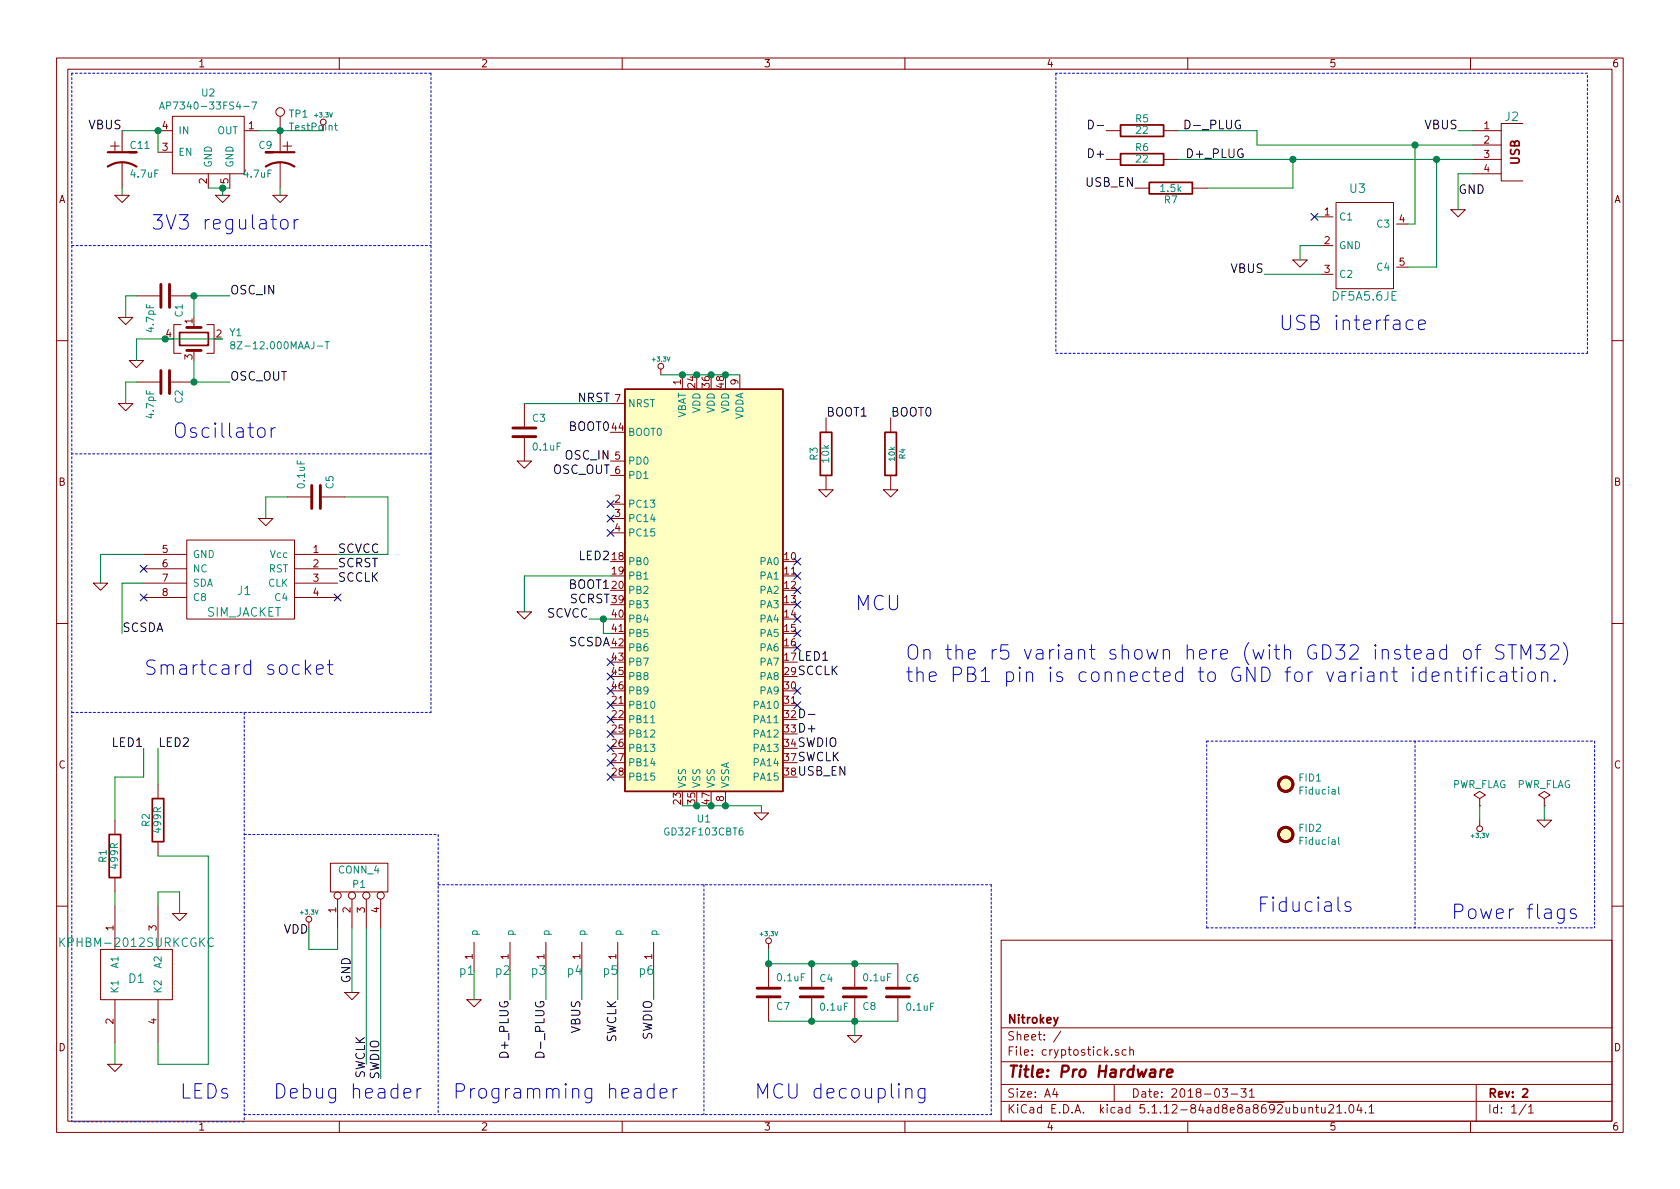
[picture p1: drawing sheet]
EESchema Schematic File Version 4
EELAYER 30 0
EELAYER END
$Descr A4 11693 8268
encoding utf-8
Sheet 1 1
Title "Pro Hardware"
Date "2018-03-31"
Rev "2"
Comp "Nitrokey"
Comment1 ""
Comment2 ""
Comment3 ""
Comment4 ""
$EndDescr
$Comp
L cryptostick-rescue:R-RESCUE-cryptostick R3
U 1 1
P 5750 3150
F 0 "R3" V 5830 3150 50  0000 C CNN
F 1 "10k" V 5750 3150 50  0000 C CNN
F 2 "Resistor_SMD:R_0402_1005Metric" H 5750 3150 60  0001 C CNN
F 3 "" H 5750 3150 60  0001 C CNN
	1    5750 3150
	-1   0    0    1   
$EndComp
$Comp
L cryptostick-rescue:GND-RESCUE-cryptostick #PWR01
U 1 1
P 1850 3600
F 0 "#PWR01" H 1850 3600 30  0001 C CNN
F 1 "GND" H 1850 3530 30  0001 C CNN
F 2 "" H 1850 3600 60  0001 C CNN
F 3 "" H 1850 3600 60  0001 C CNN
	1    1850 3600
	1    0    0    -1  
$EndComp
$Comp
L cryptostick-rescue:C-RESCUE-cryptostick C5
U 1 1
P 2200 3450
F 0 "C5" H 2250 3550 50  0000 L CNN
F 1 "0.1uF" H 2250 3350 50  0000 L CNN
F 2 "Capacitor_SMD:C_0402_1005Metric" H 2200 3450 60  0001 C CNN
F 3 "" H 2200 3450 60  0001 C CNN
	1    2200 3450
	0    1    -1   0   
$EndComp
$Comp
L cryptostick-rescue:GND-RESCUE-cryptostick #PWR02
U 1 1
P 700 4050
F 0 "#PWR02" H 700 4050 30  0001 C CNN
F 1 "GND" H 700 3980 30  0001 C CNN
F 2 "" H 700 4050 60  0001 C CNN
F 3 "" H 700 4050 60  0001 C CNN
	1    700  4050
	1    0    0    -1  
$EndComp
$Comp
L cryptostick-rescue:GND-RESCUE-cryptostick #PWR03
U 1 1
P 800 7400
F 0 "#PWR03" H 800 7400 30  0001 C CNN
F 1 "GND" H 800 7330 30  0001 C CNN
F 2 "" H 800 7400 60  0001 C CNN
F 3 "" H 800 7400 60  0001 C CNN
	1    800  7400
	1    0    0    -1  
$EndComp
$Comp
L cryptostick-rescue:R-RESCUE-cryptostick R2
U 1 1
P 1100 5700
F 0 "R2" V 1180 5700 50  0000 C CNN
F 1 "499R" V 1100 5700 50  0000 C CNN
F 2 "Resistor_SMD:R_0402_1005Metric" H 1100 5700 60  0001 C CNN
F 3 "" H 1100 5700 60  0001 C CNN
	1    1100 5700
	-1   0    0    1   
$EndComp
$Comp
L cryptostick-rescue:DUAL_LED D1
U 1 1
P 950 6800
F 0 "D1" H 950 6800 60  0000 C CNN
F 1 "KPHBM-2012SURKCGKC" H 950 7050 60  0000 C CNN
F 2 "KPHBM-2012SURKCGKC" H 950 6800 60  0001 C CNN
F 3 "" H 950 6800 60  0001 C CNN
	1    950  6800
	1    0    0    -1  
$EndComp
$Comp
L cryptostick-rescue:CONN_4 P1
U 1 1
P 2500 6100
F 0 "P1" V 2450 6100 50  0000 C CNN
F 1 "CONN_4" V 2550 6100 50  0000 C CNN
F 2 "SIL-2-2-drilled-offset" H 2500 6100 60  0001 C CNN
F 3 "" H 2500 6100 60  0001 C CNN
	1    2500 6100
	0    -1   -1   0   
$EndComp
$Comp
L cryptostick-rescue:GND-RESCUE-cryptostick #PWR04
U 1 1
P 2450 6900
F 0 "#PWR04" H 2450 6900 30  0001 C CNN
F 1 "GND" H 2450 6830 30  0001 C CNN
F 2 "" H 2450 6900 60  0001 C CNN
F 3 "" H 2450 6900 60  0001 C CNN
	1    2450 6900
	1    0    0    -1  
$EndComp
$Comp
L cryptostick-rescue:+3,3V #PWR05
U 1 1
P 2150 6450
F 0 "#PWR05" H 2150 6410 30  0001 C CNN
F 1 "+3,3V" H 2150 6560 30  0000 C CNN
F 2 "" H 2150 6450 60  0001 C CNN
F 3 "" H 2150 6450 60  0001 C CNN
	1    2150 6450
	1    0    0    -1  
$EndComp
$Comp
L cryptostick-rescue:GND-RESCUE-cryptostick #PWR06
U 1 1
P 950 2500
F 0 "#PWR06" H 950 2500 30  0001 C CNN
F 1 "GND" H 950 2430 30  0001 C CNN
F 2 "" H 950 2500 60  0001 C CNN
F 3 "" H 950 2500 60  0001 C CNN
	1    950  2500
	1    0    0    -1  
$EndComp
Text Label 1000 5200 2    60   ~ 0
LED1
Text Label 7700 1100 2    60   ~ 0
D+
Text Label 7700 900  2    60   ~ 0
D-
Text Label 1600 2650 0    60   ~ 0
OSC_OUT
Text Label 1600 2050 0    60   ~ 0
OSC_IN
Text Label 10150 900  2    60   ~ 0
VBUS
$Comp
L cryptostick-rescue:USB_2 J2
U 1 1
P 10450 1050
F 0 "J2" H 10375 1300 60  0000 C CNN
F 1 "USB_A" H 10500 750 60  0001 C CNN
F 2 "USB-A-PLUG" H 10450 1050 60  0001 C CNN
F 3 "" H 10450 1050 60  0001 C CNN
F 4 "VCC" H 10775 1200 50  0001 C CNN "VCC"
F 5 "D+" H 10750 1100 50  0001 C CNN "Data+"
F 6 "D-" H 10750 1000 50  0001 C CNN "Data-"
F 7 "GND" H 10775 900 50  0001 C CNN "Ground"
	1    10450 1050
	-1   0    0    -1  
$EndComp
Text Label 10150 1350 0    60   ~ 0
GND
Text Label 2150 6500 2    60   ~ 0
VDD
Text Label 2450 6650 3    60   ~ 0
GND
Text Label 2650 7225 3    60   ~ 0
SWDIO
Text Label 2550 7200 3    60   ~ 0
SWCLK
$Comp
L cryptostick-rescue:CP1-RESCUE-cryptostick C11
U 1 1
P 850 1100
F 0 "C11" H 900 1200 50  0000 L CNN
F 1 "4.7uF" H 900 1000 50  0000 L CNN
F 2 "Capacitor_SMD:C_0402_1005Metric" H 850 1100 60  0001 C CNN
F 3 "" H 850 1100 60  0001 C CNN
	1    850  1100
	1    0    0    -1  
$EndComp
$Comp
L cryptostick-rescue:CP1-RESCUE-cryptostick C9
U 1 1
P 1950 1100
F 0 "C9" H 2000 1200 50  0000 L CNN
F 1 "4.7uF" H 2000 1000 50  0000 L CNN
F 2 "Capacitor_SMD:C_0402_1005Metric" H 1950 1100 60  0001 C CNN
F 3 "" H 1950 1100 60  0001 C CNN
	1    1950 1100
	-1   0    0    -1  
$EndComp
$Comp
L cryptostick-rescue:GND-RESCUE-cryptostick #PWR07
U 1 1
P 1250 6350
F 0 "#PWR07" H 1250 6350 30  0001 C CNN
F 1 "GND" H 1250 6280 30  0001 C CNN
F 2 "" H 1250 6350 60  0001 C CNN
F 3 "" H 1250 6350 60  0001 C CNN
	1    1250 6350
	1    0    0    -1  
$EndComp
$Comp
L cryptostick-rescue:R-RESCUE-cryptostick R1
U 1 1
P 800 5950
F 0 "R1" V 880 5950 50  0000 C CNN
F 1 "499R" V 800 5950 50  0000 C CNN
F 2 "Resistor_SMD:R_0402_1005Metric" H 800 5950 60  0001 C CNN
F 3 "" H 800 5950 60  0001 C CNN
	1    800  5950
	-1   0    0    1   
$EndComp
$Comp
L cryptostick-rescue:GND-RESCUE-cryptostick #PWR08
U 1 1
P 5750 3400
F 0 "#PWR08" H 5750 3400 30  0001 C CNN
F 1 "GND" H 5750 3330 30  0001 C CNN
F 2 "" H 5750 3400 60  0001 C CNN
F 3 "" H 5750 3400 60  0001 C CNN
	1    5750 3400
	1    0    0    -1  
$EndComp
$Comp
L cryptostick-rescue:C-RESCUE-cryptostick C3
U 1 1
P 3650 3000
F 0 "C3" H 3700 3100 50  0000 L CNN
F 1 "0.1uF" H 3700 2900 50  0000 L CNN
F 2 "Capacitor_SMD:C_0402_1005Metric" H 3650 3000 60  0001 C CNN
F 3 "" H 3650 3000 60  0001 C CNN
	1    3650 3000
	1    0    0    -1  
$EndComp
$Comp
L cryptostick-rescue:C-RESCUE-cryptostick C7
U 1 1
P 5350 6900
F 0 "C7" H 5400 7000 50  0000 L CNN
F 1 "0.1uF" H 5400 6800 50  0000 L CNN
F 2 "Capacitor_SMD:C_0402_1005Metric" H 5350 6900 60  0001 C CNN
F 3 "" H 5350 6900 60  0001 C CNN
	1    5350 6900
	1    0    0    1   
$EndComp
$Comp
L cryptostick-rescue:C-RESCUE-cryptostick C4
U 1 1
P 5650 6900
F 0 "C4" H 5700 7000 50  0000 L CNN
F 1 "0.1uF" H 5700 6800 50  0000 L CNN
F 2 "Capacitor_SMD:C_0402_1005Metric" H 5650 6900 60  0001 C CNN
F 3 "" H 5650 6900 60  0001 C CNN
	1    5650 6900
	1    0    0    -1  
$EndComp
$Comp
L cryptostick-rescue:C-RESCUE-cryptostick C6
U 1 1
P 6250 6900
F 0 "C6" H 6300 7000 50  0000 L CNN
F 1 "0.1uF" H 6300 6800 50  0000 L CNN
F 2 "Capacitor_SMD:C_0402_1005Metric" H 6250 6900 60  0001 C CNN
F 3 "" H 6250 6900 60  0001 C CNN
	1    6250 6900
	1    0    0    -1  
$EndComp
$Comp
L cryptostick-rescue:C-RESCUE-cryptostick C8
U 1 1
P 5950 6900
F 0 "C8" H 6000 7000 50  0000 L CNN
F 1 "0.1uF" H 6000 6800 50  0000 L CNN
F 2 "Capacitor_SMD:C_0402_1005Metric" H 5950 6900 60  0001 C CNN
F 3 "" H 5950 6900 60  0001 C CNN
	1    5950 6900
	1    0    0    1   
$EndComp
$Comp
L cryptostick-rescue:+3,3V #PWR019
U 1 1
P 2250 900
F 0 "#PWR019" H 2250 860 30  0001 C CNN
F 1 "+3,3V" H 2250 1010 30  0000 C CNN
F 2 "" H 2250 900 60  0001 C CNN
F 3 "" H 2250 900 60  0001 C CNN
	1    2250 900 
	1    0    0    -1  
$EndComp
$Comp
L cryptostick-rescue:GND-RESCUE-cryptostick #PWR020
U 1 1
P 1550 1350
F 0 "#PWR020" H 1550 1350 30  0001 C CNN
F 1 "GND" H 1550 1280 30  0001 C CNN
F 2 "" H 1550 1350 60  0001 C CNN
F 3 "" H 1550 1350 60  0001 C CNN
	1    1550 1350
	1    0    0    -1  
$EndComp
$Comp
L cryptostick-rescue:GND-RESCUE-cryptostick #PWR022
U 1 1
P 850 1350
F 0 "#PWR022" H 850 1350 30  0001 C CNN
F 1 "GND" H 850 1280 30  0001 C CNN
F 2 "" H 850 1350 60  0001 C CNN
F 3 "" H 850 1350 60  0001 C CNN
	1    850  1350
	1    0    0    -1  
$EndComp
$Comp
L cryptostick-rescue:GND-RESCUE-cryptostick #PWR023
U 1 1
P 875 2800
F 0 "#PWR023" H 875 2800 30  0001 C CNN
F 1 "GND" H 875 2730 30  0001 C CNN
F 2 "" H 875 2800 60  0001 C CNN
F 3 "" H 875 2800 60  0001 C CNN
	1    875  2800
	1    0    0    -1  
$EndComp
$Comp
L cryptostick-rescue:GND-RESCUE-cryptostick #PWR024
U 1 1
P 875 2200
F 0 "#PWR024" H 875 2200 30  0001 C CNN
F 1 "GND" H 875 2130 30  0001 C CNN
F 2 "" H 875 2200 60  0001 C CNN
F 3 "" H 875 2200 60  0001 C CNN
	1    875  2200
	1    0    0    -1  
$EndComp
$Comp
L cryptostick-rescue:C-RESCUE-cryptostick C2
U 1 1
P 1150 2650
F 0 "C2" H 1200 2750 50  0000 L CNN
F 1 "4.7pF" H 1200 2550 50  0000 L CNN
F 2 "Capacitor_SMD:C_0402_1005Metric" H 1150 2650 60  0001 C CNN
F 3 "" H 1150 2650 60  0001 C CNN
	1    1150 2650
	0    1    1    0   
$EndComp
$Comp
L cryptostick-rescue:C-RESCUE-cryptostick C1
U 1 1
P 1150 2050
F 0 "C1" H 1200 2150 50  0000 L CNN
F 1 "4.7pF" H 1200 1950 50  0000 L CNN
F 2 "Capacitor_SMD:C_0402_1005Metric" H 1150 2050 60  0001 C CNN
F 3 "" H 1150 2050 60  0001 C CNN
	1    1150 2050
	0    1    1    0   
$EndComp
$Comp
L cryptostick-rescue:GND-RESCUE-cryptostick #PWR025
U 1 1
P 10150 1450
F 0 "#PWR025" H 10150 1450 30  0001 C CNN
F 1 "GND" H 10150 1380 30  0001 C CNN
F 2 "" H 10150 1450 60  0001 C CNN
F 3 "" H 10150 1450 60  0001 C CNN
	1    10150 1450
	1    0    0    -1  
$EndComp
Text Label 2350 3950 0    60   ~ 0
SCRST
Text Label 2350 4050 0    60   ~ 0
SCCLK
Text Label 850  4400 0    60   ~ 0
SCSDA
Text Label 2350 3850 0    60   ~ 0
SCVCC
Text Label 6200 2900 0    60   ~ 0
BOOT0
$Comp
L cryptostick-rescue:R-RESCUE-cryptostick R4
U 1 1
P 6200 3150
F 0 "R4" V 6280 3150 40  0000 C CNN
F 1 "10k" V 6207 3151 40  0000 C CNN
F 2 "Resistor_SMD:R_0402_1005Metric" V 6130 3150 30  0001 C CNN
F 3 "~" H 6200 3150 30  0000 C CNN
	1    6200 3150
	1    0    0    1   
$EndComp
NoConn ~ 1000 3950
NoConn ~ 1000 4150
NoConn ~ 2350 4150
$Comp
L cryptostick-rescue:SIM_JACKET J1
U 1 1
P 1700 4000
F 0 "J1" H 1700 3900 60  0000 C CNN
F 1 "SIM_JACKET" H 1700 3750 60  0000 C CNN
F 2 "molex 78646-3001" H 1700 4000 60  0001 C CNN
F 3 "" H 1700 4000 60  0001 C CNN
	1    1700 4000
	1    0    0    -1  
$EndComp
$Comp
L cryptostick-rescue:GND-RESCUE-cryptostick #PWR027
U 1 1
P 10750 5700
F 0 "#PWR027" H 10750 5700 30  0001 C CNN
F 1 "GND-RESCUE-cryptostick" H 10750 5630 30  0001 C CNN
F 2 "" H 10750 5700 60  0000 C CNN
F 3 "" H 10750 5700 60  0000 C CNN
	1    10750 5700
	1    0    0    -1  
$EndComp
$Comp
L cryptostick-rescue:+3,3V #PWR028
U 1 1
P 10300 5700
F 0 "#PWR028" H 10300 5660 30  0001 C CNN
F 1 "+3,3V" H 10300 5810 30  0000 C CNN
F 2 "" H 10300 5700 60  0000 C CNN
F 3 "" H 10300 5700 60  0000 C CNN
	1    10300 5700
	1    0    0    1   
$EndComp
$Comp
L cryptostick-rescue:PWR_FLAG #FLG029
U 1 1
P 10750 5600
F 0 "#FLG029" H 10750 5675 50  0001 C CNN
F 1 "PWR_FLAG" H 10750 5750 50  0000 C CNN
F 2 "" H 10750 5600 50  0001 C CNN
F 3 "" H 10750 5600 50  0001 C CNN
	1    10750 5600
	1    0    0    -1  
$EndComp
$Comp
L cryptostick-rescue:PWR_FLAG #FLG030
U 1 1
P 10300 5600
F 0 "#FLG030" H 10300 5675 50  0001 C CNN
F 1 "PWR_FLAG" H 10300 5750 50  0000 C CNN
F 2 "" H 10300 5600 50  0001 C CNN
F 3 "" H 10300 5600 50  0001 C CNN
	1    10300 5600
	1    0    0    -1  
$EndComp
$Comp
L cryptostick-rescue:debug-pin p4
U 1 1
P 4250 6900
F 0 "p4" H 4000 6750 60  0000 C CNN
F 1 "PROG_VCC" H 4350 6650 60  0001 C CNN
F 2 "footprints:Prog_Pad_Circular" H 4250 6900 60  0001 C CNN
F 3 "" H 4250 6900 60  0000 C CNN
	1    4250 6900
	1    0    0    1   
$EndComp
$Comp
L cryptostick-rescue:debug-pin p3
U 1 1
P 4000 6900
F 0 "p3" H 3750 6750 60  0000 C CNN
F 1 "debug-pin" H 4100 6650 60  0001 C CNN
F 2 "footprints:Prog_Pad_Circular" H 4000 6900 60  0001 C CNN
F 3 "" H 4000 6900 60  0000 C CNN
	1    4000 6900
	1    0    0    1   
$EndComp
$Comp
L cryptostick-rescue:debug-pin p2
U 1 1
P 3750 6900
F 0 "p2" H 3500 6750 60  0000 C CNN
F 1 "debug-pin" H 3850 6650 60  0001 C CNN
F 2 "footprints:Prog_Pad_Circular" H 3750 6900 60  0001 C CNN
F 3 "" H 3750 6900 60  0000 C CNN
	1    3750 6900
	1    0    0    1   
$EndComp
$Comp
L cryptostick-rescue:debug-pin p5
U 1 1
P 4500 6900
F 0 "p5" H 4250 6750 60  0000 C CNN
F 1 "debug-pin" H 4600 6650 60  0001 C CNN
F 2 "footprints:Prog_Pad_Circular" H 4500 6900 60  0001 C CNN
F 3 "" H 4500 6900 60  0000 C CNN
	1    4500 6900
	1    0    0    1   
$EndComp
$Comp
L cryptostick-rescue:debug-pin p6
U 1 1
P 4750 6900
F 0 "p6" H 4500 6750 60  0000 C CNN
F 1 "debug-pin" H 4850 6650 60  0001 C CNN
F 2 "footprints:Prog_Pad_Circular" H 4750 6900 60  0001 C CNN
F 3 "" H 4750 6900 60  0000 C CNN
	1    4750 6900
	1    0    0    1   
$EndComp
$Comp
L cryptostick-rescue:debug-pin p1
U 1 1
P 3500 6900
F 0 "p1" H 3250 6750 60  0000 C CNN
F 1 "debug-pin" H 3600 6650 60  0001 C CNN
F 2 "footprints:Prog_Pad_Circular" H 3500 6900 60  0001 C CNN
F 3 "" H 3500 6900 60  0000 C CNN
	1    3500 6900
	1    0    0    1   
$EndComp
Text Label 4050 6950 3    60   ~ 0
VBUS
$Comp
L cryptostick-rescue:GND-RESCUE-cryptostick #PWR031
U 1 1
P 3300 6950
F 0 "#PWR031" H 3300 6950 30  0001 C CNN
F 1 "GND" H 3300 6880 30  0001 C CNN
F 2 "" H 3300 6950 60  0001 C CNN
F 3 "" H 3300 6950 60  0001 C CNN
	1    3300 6950
	1    0    0    -1  
$EndComp
Text Label 3800 6950 3    60   ~ 0
D-_PLUG
Text Label 3550 6950 3    60   ~ 0
D+_PLUG
Text Label 4300 6950 3    60   ~ 0
SWCLK
Text Label 4550 6950 3    60   ~ 0
SWDIO
$Comp
L cryptostick-rescue:DF5A5.6JE U3
U 1 1
P 9500 1700
F 0 "U3" V 9100 1750 60  0000 C CNN
F 1 "DF5A5.6JE" V 9850 1700 60  0000 C CNN
F 2 "Package_TO_SOT_SMD:SOT-553" H 9500 1700 60  0001 C CNN
F 3 "" H 9500 1700 60  0000 C CNN
	1    9500 1700
	0    -1   1    0   
$EndComp
Text Label 8250 1100 0    60   ~ 0
D+_PLUG
Text Label 8650 900  2    60   ~ 0
D-_PLUG
$Comp
L cryptostick-rescue:R-RESCUE-cryptostick R5
U 1 1
P 7950 900
F 0 "R5" V 8030 900 50  0000 C CNN
F 1 "22" V 7950 900 50  0000 C CNN
F 2 "Resistor_SMD:R_0402_1005Metric" H 7950 900 60  0001 C CNN
F 3 "" H 7950 900 60  0001 C CNN
	1    7950 900 
	0    -1   -1   0   
$EndComp
$Comp
L cryptostick-rescue:R-RESCUE-cryptostick R7
U 1 1
P 8150 1300
F 0 "R7" V 8230 1300 50  0000 C CNN
F 1 "1.5k" V 8150 1300 50  0000 C CNN
F 2 "Resistor_SMD:R_0402_1005Metric" H 8150 1300 60  0001 C CNN
F 3 "" H 8150 1300 60  0001 C CNN
	1    8150 1300
	0    1    1    0   
$EndComp
Text Label 7900 1300 2    60   ~ 0
USB_EN
$Comp
L cryptostick-rescue:GND-RESCUE-cryptostick #PWR032
U 1 1
P 9050 1800
F 0 "#PWR032" H 9050 1800 30  0001 C CNN
F 1 "GND-RESCUE-cryptostick" H 9050 1730 30  0001 C CNN
F 2 "" H 9050 1800 60  0000 C CNN
F 3 "" H 9050 1800 60  0000 C CNN
	1    9050 1800
	1    0    0    -1  
$EndComp
$Comp
L cryptostick-rescue:R-RESCUE-cryptostick R6
U 1 1
P 7950 1100
F 0 "R6" V 8030 1100 50  0000 C CNN
F 1 "22" V 7950 1100 50  0000 C CNN
F 2 "Resistor_SMD:R_0402_1005Metric" H 7950 1100 60  0001 C CNN
F 3 "" H 7950 1100 60  0001 C CNN
	1    7950 1100
	0    -1   -1   0   
$EndComp
Wire Wire Line
	1100 5450 1100 5200
Wire Wire Line
	800  6200 800  6300
Wire Wire Line
	2700 3850 2700 3450
Wire Wire Line
	1000 4050 850  4050
Wire Wire Line
	850  4050 850  4400
Wire Wire Line
	1850 3600 1850 3450
Wire Wire Line
	1850 3450 2000 3450
Wire Wire Line
	800  7250 800  7400
Wire Wire Line
	2450 6900 2450 6450
Wire Wire Line
	2550 6450 2550 7400
Wire Wire Line
	2650 6450 2650 7500
Wire Wire Line
	8200 1100 9000 1100
Wire Wire Line
	8750 1000 9850 1000
Wire Wire Line
	8750 1000 8750 900 
Wire Wire Line
	10250 1200 10150 1200
Wire Wire Line
	950  2050 875  2050
Wire Wire Line
	875  2050 875  2200
Wire Wire Line
	1350 2050 1600 2050
Wire Wire Line
	1600 2650 1350 2650
Wire Wire Line
	875  2800 875  2650
Wire Wire Line
	875  2650 950  2650
Wire Wire Line
	8750 900  8200 900 
Wire Wire Line
	950  2350 950  2500
Wire Wire Line
	10150 1200 10150 1450
Wire Wire Line
	2350 6450 2350 6600
Wire Wire Line
	2350 6600 2150 6600
Wire Wire Line
	2150 6600 2150 6450
Wire Wire Line
	1000 5200 1000 5400
Wire Wire Line
	1000 5400 800  5400
Wire Wire Line
	800  5400 800  5700
Wire Wire Line
	2700 3450 2400 3450
Wire Wire Line
	700  4050 700  3850
Wire Wire Line
	700  3850 1000 3850
Wire Wire Line
	1100 6300 1100 6200
Wire Wire Line
	1100 6200 1250 6200
Wire Wire Line
	1250 6200 1250 6350
Wire Wire Line
	1100 5950 1450 5950
Wire Wire Line
	1450 5950 1450 7400
Wire Wire Line
	1450 7400 1100 7400
Wire Wire Line
	1100 7400 1100 7250
Wire Wire Line
	10300 5700 10300 5600
Wire Wire Line
	10750 5700 10750 5600
Wire Wire Line
	4050 6750 4050 6950
Wire Wire Line
	3800 6750 3800 6950
Wire Wire Line
	3550 6750 3550 6950
Wire Wire Line
	4300 6750 4300 6950
Wire Wire Line
	4550 6750 4550 6950
Wire Wire Line
	3300 6750 3300 6950
Connection ~ 9000 1100
Wire Wire Line
	9800 1550 9850 1550
Wire Wire Line
	9800 1850 10000 1850
Wire Wire Line
	9200 1500 9150 1500
Wire Wire Line
	9200 1700 9050 1700
Wire Wire Line
	9050 1700 9050 1800
Wire Wire Line
	9850 1550 9850 1000
Wire Wire Line
	10000 1850 10000 1100
Connection ~ 9850 1000
Connection ~ 10000 1100
Wire Wire Line
	9200 1900 8800 1900
Text Label 8800 1900 2    60   ~ 0
VBUS
NoConn ~ 9150 1500
Wire Wire Line
	2700 3850 2350 3850
Wire Wire Line
	9000 1100 10000 1100
Wire Wire Line
	9850 1000 10250 1000
Wire Wire Line
	10000 1100 10250 1100
Text Label 1100 5200 0    60   ~ 0
LED2
$Comp
L Connector:TestPoint TP1
U 1 1
P 1950 900
F 0 "TP1" H 2008 1018 50  0000 L CNN
F 1 "TestPoint" H 2008 927 50  0000 L CNN
F 2 "TestPoint:TestPoint_Pad_D1.5mm" H 2150 900 50  0001 C CNN
F 3 "~" H 2150 900 50  0001 C CNN
	1    1950 900 
	1    0    0    -1  
$EndComp
$Comp
L Mechanical:Fiducial FID1
U 1 1
P 8950 5450
F 0 "FID1" H 9035 5496 50  0000 L CNN
F 1 "Fiducial" H 9035 5405 50  0000 L CNN
F 2 "Fiducial:Fiducial_0.75mm_Mask1.5mm" H 8950 5450 50  0001 C CNN
F 3 "~" H 8950 5450 50  0001 C CNN
	1    8950 5450
	1    0    0    -1  
$EndComp
$Comp
L Mechanical:Fiducial FID2
U 1 1
P 8950 5800
F 0 "FID2" H 9035 5846 50  0000 L CNN
F 1 "Fiducial" H 9035 5755 50  0000 L CNN
F 2 "Fiducial:Fiducial_0.75mm_Mask1.5mm" H 8950 5800 50  0001 C CNN
F 3 "~" H 8950 5800 50  0001 C CNN
	1    8950 5800
	1    0    0    -1  
$EndComp
$Comp
L MCU_ST_STM32F1:STM32F103C8Tx U1
U 1 1
P 4950 4100
F 0 "U1" H 4900 2511 50  0000 C CNN
F 1 "GD32F103CBT6" H 4900 2420 50  0000 C CNN
F 2 "Package_QFP:LQFP-48_7x7mm_P0.5mm" H 4350 2700 50  0001 R CNN
F 3 "http://www.st.com/st-web-ui/static/active/en/resource/technical/document/datasheet/CD00161566.pdf" H 4950 4100 50  0001 C CNN
	1    4950 4100
	1    0    0    -1  
$EndComp
Text Label 5550 5300 0    60   ~ 0
SWCLK
Text Label 5550 5200 0    60   ~ 0
SWDIO
Text Label 5550 5400 0    60   ~ 0
USB_EN
Text Label 5550 5000 0    60   ~ 0
D-
Text Label 5550 5100 0    60   ~ 0
D+
Text Label 5550 4600 0    60   ~ 0
LED1
Text Label 4250 3900 2    60   ~ 0
LED2
Text Label 4250 3200 2    60   ~ 0
OSC_IN
Text Label 4250 3300 2    60   ~ 0
OSC_OUT
Text Label 4250 2800 2    60   ~ 0
NRST
$Comp
L cryptostick-rescue:+3,3V #PWR0106
U 1 1
P 4600 2600
F 0 "#PWR0106" H 4600 2560 30  0001 C CNN
F 1 "+3,3V" H 4600 2710 30  0000 C CNN
F 2 "" H 4600 2600 60  0001 C CNN
F 3 "" H 4600 2600 60  0001 C CNN
	1    4600 2600
	1    0    0    -1  
$EndComp
Wire Wire Line
	4600 2600 4750 2600
Connection ~ 4750 2600
Wire Wire Line
	4750 2600 4850 2600
Connection ~ 4850 2600
Wire Wire Line
	4850 2600 4950 2600
Connection ~ 4950 2600
Wire Wire Line
	4950 2600 5050 2600
Connection ~ 5050 2600
Wire Wire Line
	5050 2600 5150 2600
Text Label 4250 3000 2    60   ~ 0
BOOT0
Text Label 4250 4100 2    60   ~ 0
BOOT1
Text Label 4250 4500 2    60   ~ 0
SCSDA
Text Label 4100 4300 2    60   ~ 0
SCVCC
Wire Wire Line
	4100 4300 4200 4300
Wire Wire Line
	4250 4400 4200 4400
Wire Wire Line
	4200 4400 4200 4300
Connection ~ 4200 4300
Wire Wire Line
	4200 4300 4250 4300
Text Label 4250 4200 2    60   ~ 0
SCRST
Text Label 5550 4700 0    60   ~ 0
SCCLK
$Comp
L cryptostick-rescue:GND-RESCUE-cryptostick #PWR0107
U 1 1
P 5300 5650
F 0 "#PWR0107" H 5300 5650 30  0001 C CNN
F 1 "GND" H 5300 5580 30  0001 C CNN
F 2 "" H 5300 5650 60  0001 C CNN
F 3 "" H 5300 5650 60  0001 C CNN
	1    5300 5650
	1    0    0    -1  
$EndComp
Wire Wire Line
	5300 5650 5300 5600
Wire Wire Line
	5300 5600 5050 5600
Connection ~ 4850 5600
Wire Wire Line
	4850 5600 4750 5600
Connection ~ 4950 5600
Wire Wire Line
	4950 5600 4850 5600
Connection ~ 5050 5600
Wire Wire Line
	5050 5600 4950 5600
NoConn ~ 4250 3500
NoConn ~ 4250 3600
NoConn ~ 4250 3700
Wire Wire Line
	4250 4000 3650 4000
Wire Wire Line
	3650 4000 3650 4250
$Comp
L cryptostick-rescue:GND-RESCUE-cryptostick #PWR0108
U 1 1
P 3650 4250
F 0 "#PWR0108" H 3650 4250 30  0001 C CNN
F 1 "GND" H 3650 4180 30  0001 C CNN
F 2 "" H 3650 4250 60  0001 C CNN
F 3 "" H 3650 4250 60  0001 C CNN
	1    3650 4250
	1    0    0    -1  
$EndComp
NoConn ~ 4250 4600
NoConn ~ 4250 4700
NoConn ~ 4250 4800
NoConn ~ 4250 4900
NoConn ~ 4250 5000
NoConn ~ 4250 5100
NoConn ~ 4250 5200
NoConn ~ 4250 5300
NoConn ~ 4250 5400
NoConn ~ 5550 3900
NoConn ~ 5550 4000
NoConn ~ 5550 4100
NoConn ~ 5550 4200
NoConn ~ 5550 4300
NoConn ~ 5550 4400
NoConn ~ 5550 4500
NoConn ~ 5550 4800
NoConn ~ 5550 4900
Wire Wire Line
	1350 2500 1350 2650
Connection ~ 1350 2650
Wire Wire Line
	1350 2200 1350 2050
Connection ~ 1350 2050
Wire Wire Line
	950  2350 1150 2350
$Comp
L Device:Crystal_GND24 Y1
U 1 1
P 1350 2350
F 0 "Y1" V 1304 2594 50  0000 L CNN
F 1 "8Z-12.000MAAJ-T" V 1395 2594 50  0000 L CNN
F 2 "Crystal:Crystal_SMD_2520-4Pin_2.5x2.0mm" H 1350 2350 50  0001 C CNN
F 3 "~" H 1350 2350 50  0001 C CNN
	1    1350 2350
	0    1    1    0   
$EndComp
Wire Wire Line
	1550 2350 1150 2350
Connection ~ 1150 2350
Wire Wire Line
	1600 1300 1550 1300
Wire Wire Line
	4250 2800 3650 2800
$Comp
L cryptostick-rescue:GND-RESCUE-cryptostick #PWR0101
U 1 1
P 3650 3200
F 0 "#PWR0101" H 3650 3200 30  0001 C CNN
F 1 "GND" H 3650 3130 30  0001 C CNN
F 2 "" H 3650 3200 60  0001 C CNN
F 3 "" H 3650 3200 60  0001 C CNN
	1    3650 3200
	1    0    0    -1  
$EndComp
Text Label 5750 2900 0    60   ~ 0
BOOT1
$Comp
L cryptostick-rescue:GND-RESCUE-cryptostick #PWR0102
U 1 1
P 5950 7200
F 0 "#PWR0102" H 5950 7200 30  0001 C CNN
F 1 "GND" H 5950 7130 30  0001 C CNN
F 2 "" H 5950 7200 60  0001 C CNN
F 3 "" H 5950 7200 60  0001 C CNN
	1    5950 7200
	1    0    0    -1  
$EndComp
Wire Wire Line
	5350 7100 5650 7100
Connection ~ 5650 7100
Wire Wire Line
	5650 7100 5950 7100
Connection ~ 5950 7100
Wire Wire Line
	5950 7100 6250 7100
Wire Wire Line
	5950 7100 5950 7200
$Comp
L cryptostick-rescue:+3,3V #PWR0103
U 1 1
P 5350 6600
F 0 "#PWR0103" H 5350 6560 30  0001 C CNN
F 1 "+3,3V" H 5350 6710 30  0000 C CNN
F 2 "" H 5350 6600 60  0001 C CNN
F 3 "" H 5350 6600 60  0001 C CNN
	1    5350 6600
	1    0    0    -1  
$EndComp
Wire Wire Line
	5350 6600 5350 6700
Wire Wire Line
	5350 6700 5650 6700
Connection ~ 5350 6700
Connection ~ 5650 6700
Wire Wire Line
	5650 6700 5950 6700
Connection ~ 5950 6700
Wire Wire Line
	5950 6700 6250 6700
Wire Wire Line
	8400 1300 9000 1300
Wire Wire Line
	9000 1300 9000 1100
Wire Wire Line
	1100 900  850  900 
Wire Wire Line
	1950 900  1800 900 
Wire Wire Line
	1550 1350 1550 1300
Connection ~ 1550 1300
Wire Wire Line
	1550 1300 1450 1300
Text Label 850  900  2    60   ~ 0
VBUS
Connection ~ 1950 900 
Wire Wire Line
	2250 900  1950 900 
$Comp
L cryptostick-rescue:GND-RESCUE-cryptostick #PWR0104
U 1 1
P 6200 3400
F 0 "#PWR0104" H 6200 3400 30  0001 C CNN
F 1 "GND" H 6200 3330 30  0001 C CNN
F 2 "" H 6200 3400 60  0001 C CNN
F 3 "" H 6200 3400 60  0001 C CNN
	1    6200 3400
	1    0    0    -1  
$EndComp
Connection ~ 1100 900 
Wire Wire Line
	1100 900  1100 1050
$Comp
L fido2-lpc55-rescue:TLV742p-solo-solo-A-rescue-solo-A-rescue U2
U 1 1
P 1200 800
F 0 "U2" H 1450 965 50  0000 C CNN
F 1 "AP7340-33FS4-7" H 1450 874 50  0000 C CNN
F 2 "Package_SON:Texas_X2SON-4_1x1mm_P0.65mm" H 1200 800 50  0001 C CNN
F 3 "" H 1200 800 50  0001 C CNN
F 4 "Texas Instruments" H 1200 800 50  0001 C CNN "Manufacturer"
F 5 "LDO Voltage Regulators 200-mA small-size low-dropout (LDO) linear voltage regulator 4-X2SON -40 to 125" H 1200 800 50  0001 C CNN "Description"
F 6 "TLV74233PDQNR" H 1200 800 50  0001 C CNN "MPN"
F 7 "5" H 1200 800 50  0001 C CNN "Pins"
F 8 "X2SON-4" H 1200 800 50  0001 C CNN "Package"
	1    1200 800 
	1    0    0    -1  
$EndComp
Wire Wire Line
	10250 900  10150 900 
Wire Notes Line
	1700 4950 1700 7800
Wire Notes Line
	1700 7800 500  7800
Wire Notes Line
	1700 5800 3050 5800
Wire Notes Line
	3050 5800 3050 7750
Wire Notes Line
	4900 6150 4900 7750
Wire Notes Line
	6900 6150 6900 7750
Wire Notes Line
	3050 6150 6900 6150
Wire Notes Line
	1700 7750 6900 7750
Text Notes 5250 7650 0    100  ~ 0
MCU decoupling
Text Notes 3150 7650 0    100  ~ 0
Programming header
Text Notes 1900 7650 0    100  ~ 0
Debug header
Text Notes 1250 7650 0    100  ~ 0
LEDs
Text Notes 1000 4700 0    100  ~ 0
Smartcard socket
Text Notes 1200 3050 0    100  ~ 0
Oscillator
Text Notes 1050 1600 0    100  ~ 0
3V3 regulator
Wire Wire Line
	850  1300 850  1350
$Comp
L cryptostick-rescue:GND-RESCUE-cryptostick #PWR0105
U 1 1
P 1950 1350
F 0 "#PWR0105" H 1950 1350 30  0001 C CNN
F 1 "GND" H 1950 1280 30  0001 C CNN
F 2 "" H 1950 1350 60  0001 C CNN
F 3 "" H 1950 1350 60  0001 C CNN
	1    1950 1350
	1    0    0    -1  
$EndComp
Wire Wire Line
	1950 1350 1950 1300
Text Notes 8900 2300 0    100  ~ 0
USB interface
Text Notes 5950 4250 0    100  ~ 0
MCU
Wire Notes Line
	3000 3150 500  3150
Wire Notes Line
	500  4950 3000 4950
Wire Notes Line
	500  1700 3000 1700
Wire Notes Line
	3000 500  500  500 
Wire Notes Line
	3000 500  3000 4950
Wire Notes Line
	500  500  500  7800
Wire Notes Line
	7350 500  7350 2450
Wire Notes Line
	7350 2450 11050 2450
Wire Notes Line
	11050 2450 11050 500 
Wire Notes Line
	11050 500  7350 500 
Wire Notes Line
	9850 5150 9850 6450
Wire Notes Line
	8400 6450 8400 5150
Wire Notes Line
	11100 5150 11100 6450
Wire Notes Line
	8400 5150 11100 5150
Wire Notes Line
	8400 6450 11100 6450
Text Notes 8750 6350 0    100  ~ 0
Fiducials
Text Notes 10100 6400 0    100  ~ 0
Power flags
Text Notes 6300 4750 0    100  ~ 0
On the r5 variant shown here (with GD32 instead of STM32)\nthe PB1 pin is connected to GND for variant identification.
$EndSCHEMATC
